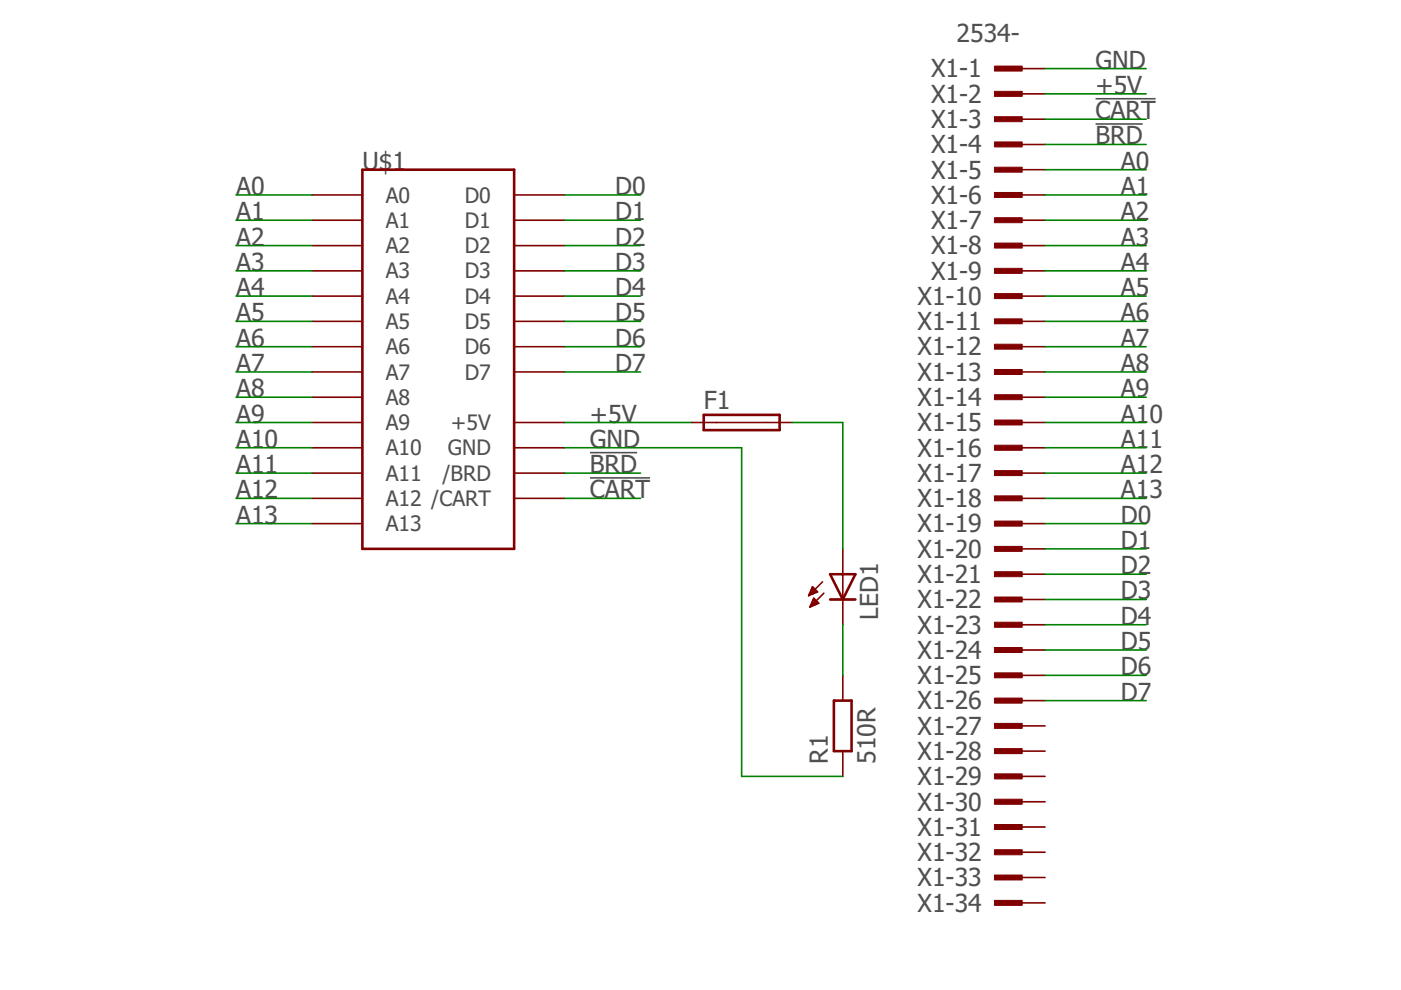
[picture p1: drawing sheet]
<svg xmlns="http://www.w3.org/2000/svg" width="297mm" height="210mm" viewBox="0 0 297 210" stroke-linecap="round" stroke-linejoin="round" font-family="sans-serif">
<path d="M232.3 26.3h10M232.3 20.9h12.7M125.1 96h10M125.1 101.3h12.7" fill="none" stroke="#505050" stroke-width=".34"/>
<g fill="none" stroke="#800000" stroke-width=".34">
<path d="M216.2 14.5h5.4M216.2 19.9h5.4M216.2 25.3h5.4M216.2 30.6h5.4M216.2 36h5.4M66.1 41.3h10.7M66.1 46.7h10.7M66.1 52.1h10.7M66.1 57.4h10.7M109 41.3h10.7M109 46.7h10.7M109 52.1h10.7"/>
<path d="M109 57.4h10.7M216.2 41.3h5.4M216.2 46.7h5.4M216.2 52.1h5.4M216.2 57.4h5.4M66.1 62.8h10.7M66.1 68.1h10.7M66.1 73.5h10.7M66.1 78.9h10.7M109 62.8h10.7M109 68.1h10.7M109 73.5h10.7"/>
<path d="M109 78.9h10.7M216.2 62.8h5.4M216.2 68.1h5.4M216.2 73.5h5.4M216.2 78.9h5.4M66.1 84.2h10.7M66.1 89.6h10.7M66.1 94.9h10.7M109 89.6h10.7M109 94.9h10.7M146.5 89.6h21.5M216.2 84.2h5.4"/>
<path d="M216.2 89.6h5.4M216.2 94.9h5.4M66.1 100.3h10.7M66.1 105.7h10.7M66.1 111h10.7M109 100.3h10.7M109 105.7h10.7M178.7 116.4v16.1M216.2 100.3h5.4M216.2 105.7h5.4M216.2 111h5.4M216.2 116.4h5.4"/>
<path d="M171.5 126.2h.2M171.6 125.9h.8M171.7 125.6h1.3M171.8 128.5h.3M171.9 125.3h1.3M171.9 128.2h.9M172 125.1h.9M172 127.9h1.5M172.1 124.8h.5M172.2 127.7h1.1M172.2 124.5h.1M172.3 124.4l1 1.1-1.9 .8z"/>
<path d="M172.3 127.4h.8M172.4 127.1h.4M172.5 126.8l1.1 1.1-1.9 .8zM174.4 123.4l-3 2.9M174.7 125.8l-3 2.9M216.2 121.8h5.4M216.2 127.1h5.4M216.2 132.5h5.4M216.2 137.8h5.4M178.7 143.2v5.3M178.7 159.3v5.3M216.2 143.2h5.4"/>
<path d="M216.2 148.5h5.4M216.2 153.9h5.4M216.2 159.3h5.4M216.2 164.6h5.4M216.2 170h5.4M216.2 175.3h5.4M216.2 180.7h5.4M216.2 186.1h5.4M216.2 191.4h5.4"/>
</g>
<path d="M76.8 36h32.2v80.4h-32.2zM149.2 88h16.1v3.2h-16.1zM176 121.8h5.4l-2.7 5.3zM176 127.1h5.4M176.8 148.5h3.8v10.8h-3.8z" fill="none" stroke="#800000" stroke-width=".55"/>
<g fill="#800000" stroke="#800000" stroke-width=".21">
<path d="M210.8 14h5.9v1.1h-5.9z"/>
<path d="M210.8 19.4h5.9v1h-5.9z"/>
<path d="M210.8 24.7h5.9v1.1h-5.9z"/>
<path d="M210.8 30.1h5.9v1.1h-5.9z"/>
<path d="M210.8 35.5h5.9v1h-5.9z"/>
<path d="M210.8 40.8h5.9v1.1h-5.9z"/>
<path d="M210.8 46.2h5.9v1h-5.9z"/>
<path d="M210.8 51.5h5.9v1.1h-5.9z"/>
<path d="M210.8 56.9h5.9v1.1h-5.9z"/>
<path d="M210.8 62.3h5.9v1h-5.9z"/>
<path d="M210.8 67.6h5.9v1.1h-5.9z"/>
<path d="M210.8 73h5.9v1h-5.9z"/>
<path d="M210.8 78.3h5.9v1.1h-5.9z"/>
<path d="M210.8 83.7h5.9v1.1h-5.9z"/>
<path d="M210.8 89h5.9v1.1h-5.9z"/>
<path d="M210.8 94.4h5.9v1.1h-5.9z"/>
<path d="M210.8 99.8h5.9v1h-5.9z"/>
<path d="M210.8 105.1h5.9v1.1h-5.9z"/>
<path d="M210.8 110.5h5.9v1h-5.9z"/>
<path d="M210.8 115.8h5.9v1.1h-5.9z"/>
<path d="M210.8 121.2h5.9v1.1h-5.9z"/>
<path d="M210.8 126.6h5.9v1h-5.9z"/>
<path d="M210.8 131.9h5.9v1.1h-5.9z"/>
<path d="M210.8 137.3h5.9v1h-5.9z"/>
<path d="M210.8 142.7h5.9v1h-5.9z"/>
<path d="M210.8 148h5.9v1.1h-5.9z"/>
<path d="M210.8 153.4h5.9v1h-5.9z"/>
<path d="M210.8 158.7h5.9v1.1h-5.9z"/>
<path d="M210.8 164.1h5.9v1h-5.9z"/>
<path d="M210.8 169.5h5.9v1h-5.9z"/>
<path d="M210.8 174.8h5.9v1.1h-5.9z"/>
<path d="M210.8 180.2h5.9v1h-5.9z"/>
<path d="M210.8 185.5h5.9v1.1h-5.9z"/>
<path d="M210.8 190.9h5.9v1.1h-5.9z"/>
</g>
<g fill="none" stroke="#008000" stroke-width=".34">
<path d="M221.6 19.9h21.4M221.6 14.5h21.4M221.6 36h21.4M221.6 30.6h21.4M221.6 25.3h21.4M50 41.3h16.1M50 46.7h16.1M50 52.1h16.1M50 57.4h16.1M119.7 41.3h16.1M119.7 46.7h16.1M119.7 52.1h16.1"/>
<path d="M119.7 57.4h16.1M221.6 41.3h21.4M221.6 46.7h21.4M221.6 52.1h21.4M221.6 57.4h21.4M50 62.8h16.1M50 68.1h16.1M50 73.5h16.1M50 78.9h16.1M119.7 62.8h16.1M119.7 68.1h16.1M119.7 73.5h16.1"/>
<path d="M119.7 78.9h16.1M221.6 62.8h21.4M221.6 68.1h21.4M221.6 73.5h21.4M221.6 78.9h21.4M50 84.2h16.1M50 89.6h16.1M50 94.9h16.1M119.7 89.6h26.8M119.7 94.9h37.5v69.7h21.5M168 89.6h10.7v26.8M221.6 84.2h21.4"/>
<path d="M221.6 89.6h21.4M221.6 94.9h21.4M50 100.3h16.1M50 105.7h16.1M50 111h16.1M119.7 100.3h16.1M119.7 105.7h16.1M221.6 100.3h21.4M221.6 105.7h21.4M221.6 111h21.4M221.6 116.4h21.4M178.7 132.5v10.7"/>
<path d="M221.6 121.8h21.4M221.6 127.1h21.4M221.6 132.5h21.4M221.6 137.8h21.4M221.6 143.2h21.4M221.6 148.5h21.4"/>
</g>
<g font-size="5.3" fill="#505050">
<text x="202.8" y="8.9">2534-</text>
<text x="197.4" y="16.4">X1-1</text>
<text x="232.3" y="14.5">GND</text>
<text x="197.4" y="21.8">X1-2</text>
<text x="232.3" y="19.9">+5V</text>
<text x="197.4" y="27.1">X1-3</text>
<text x="232.3" y="25.3">CART</text>
<text x="76.8" y="36">U$1</text>
<text x="197.4" y="32.5">X1-4</text>
<text x="232.3" y="30.6">BRD</text>
<text x="237.6" y="36">A0</text>
<text x="50" y="41.3">A0</text>
<text x="130.4" y="41.3">D0</text>
<text x="197.4" y="37.9">X1-5</text>
<text x="237.6" y="41.3">A1</text>
<text x="50" y="46.7">A1</text>
<text x="130.4" y="46.7">D1</text>
<text x="197.4" y="43.2">X1-6</text>
<text x="237.6" y="46.7">A2</text>
<text x="50" y="52.1">A2</text>
<text x="130.4" y="52.1">D2</text>
<text x="197.4" y="48.6">X1-7</text>
<text x="197.4" y="53.9">X1-8</text>
<text x="237.6" y="52.1">A3</text>
<text x="50" y="57.4">A3</text>
<text x="130.4" y="57.4">D3</text>
<text x="197.4" y="59.3">X1-9</text>
<text x="237.6" y="57.4">A4</text>
<text x="50" y="62.8">A4</text>
<text x="130.4" y="62.8">D4</text>
<text x="194.5" y="64.7">X1-10</text>
<text x="237.6" y="62.8">A5</text>
<text x="50" y="68.1">A5</text>
<text x="130.4" y="68.1">D5</text>
<text x="194.5" y="70">X1-11</text>
<text x="237.6" y="68.1">A6</text>
<text x="50" y="73.5">A6</text>
<text x="130.4" y="73.5">D6</text>
<text x="194.5" y="75.4">X1-12</text>
<text x="237.6" y="73.5">A7</text>
<text x="50" y="78.9">A7</text>
<text x="130.4" y="78.9">D7</text>
<text x="194.5" y="80.7">X1-13</text>
<text x="237.6" y="78.9">A8</text>
<text x="50" y="84.2">A8</text>
<text x="50" y="89.6">A9</text>
<text x="125.1" y="89.6">+5V</text>
<text x="149.2" y="86.6">F1</text>
<text x="194.5" y="86.1">X1-14</text>
<text x="237.6" y="84.2">A9</text>
<text x="237.6" y="89.6">A10</text>
<text x="50" y="94.9">A10</text>
<text x="125.1" y="94.9">GND</text>
<text x="194.5" y="91.5">X1-15</text>
<text x="237.6" y="94.9">A11</text>
<text x="50" y="100.3">A11</text>
<text x="125.1" y="100.3">BRD</text>
<text x="194.5" y="96.8">X1-16</text>
<text x="237.6" y="100.3">A12</text>
<text x="50" y="105.7">A12</text>
<text x="125.1" y="105.7">CART</text>
<text x="194.5" y="102.2">X1-17</text>
<text x="194.5" y="107.5">X1-18</text>
<text x="237.6" y="105.7">A13</text>
<text x="50" y="111">A13</text>
<text x="194.5" y="112.9">X1-19</text>
<text x="237.6" y="111">D0</text>
<text x="194.5" y="118.3">X1-20</text>
<text x="237.6" y="116.4">D1</text>
<text x="194.5" y="123.6">X1-21</text>
<text x="237.6" y="121.7">D2</text>
<text x="186.2" y="131.4" transform="rotate(-90 186.2 131.4)">LED1</text>
<text x="194.5" y="129">X1-22</text>
<text x="237.6" y="127.1">D3</text>
<text x="194.5" y="134.3">X1-23</text>
<text x="237.6" y="132.5">D4</text>
<text x="237.6" y="137.8">D5</text>
<text x="194.5" y="139.7">X1-24</text>
<text x="237.6" y="143.2">D6</text>
<text x="194.5" y="145.1">X1-25</text>
<text x="237.6" y="148.5">D7</text>
<text x="194.5" y="150.4">X1-26</text>
<text x="194.5" y="155.8">X1-27</text>
<text x="175.5" y="161.9" transform="rotate(-90 175.5 161.9)">R1</text>
<text x="185.7" y="161.9" transform="rotate(-90 185.7 161.9)">510R</text>
<text x="194.5" y="161.1">X1-28</text>
<text x="194.5" y="166.5">X1-29</text>
<text x="194.5" y="171.9">X1-30</text>
<text x="194.5" y="177.2">X1-31</text>
<text x="194.5" y="182.6">X1-32</text>
<text x="194.5" y="187.9">X1-33</text>
<text x="194.5" y="193.3">X1-34</text>
</g>
<g font-size="4.5" fill="#505050">
<text x="81.8" y="43">A0</text>
<text x="98.5" y="43">D0</text>
<text x="81.8" y="48.3">A1</text>
<text x="81.8" y="53.7">A2</text>
<text x="98.5" y="48.3">D1</text>
<text x="98.5" y="53.7">D2</text>
<text x="81.8" y="59">A3</text>
<text x="98.5" y="59">D3</text>
<text x="81.8" y="64.4">A4</text>
<text x="98.5" y="64.4">D4</text>
<text x="81.8" y="69.8">A5</text>
<text x="98.5" y="69.8">D5</text>
<text x="81.8" y="75.1">A6</text>
<text x="98.5" y="75.1">D6</text>
<text x="81.8" y="80.5">A7</text>
<text x="98.5" y="80.5">D7</text>
<text x="81.8" y="85.8">A8</text>
<text x="81.8" y="91.2">A9</text>
<text x="95.6" y="91.2">+5V</text>
<text x="81.8" y="96.6">A10</text>
<text x="81.8" y="101.9">A11</text>
<text x="93.8" y="101.9">/BRD</text>
<text x="95" y="96.6">GND</text>
<text x="81.8" y="107.3">A12 /CART</text>
<text x="81.8" y="112.6">A13</text>
</g>
</svg>
